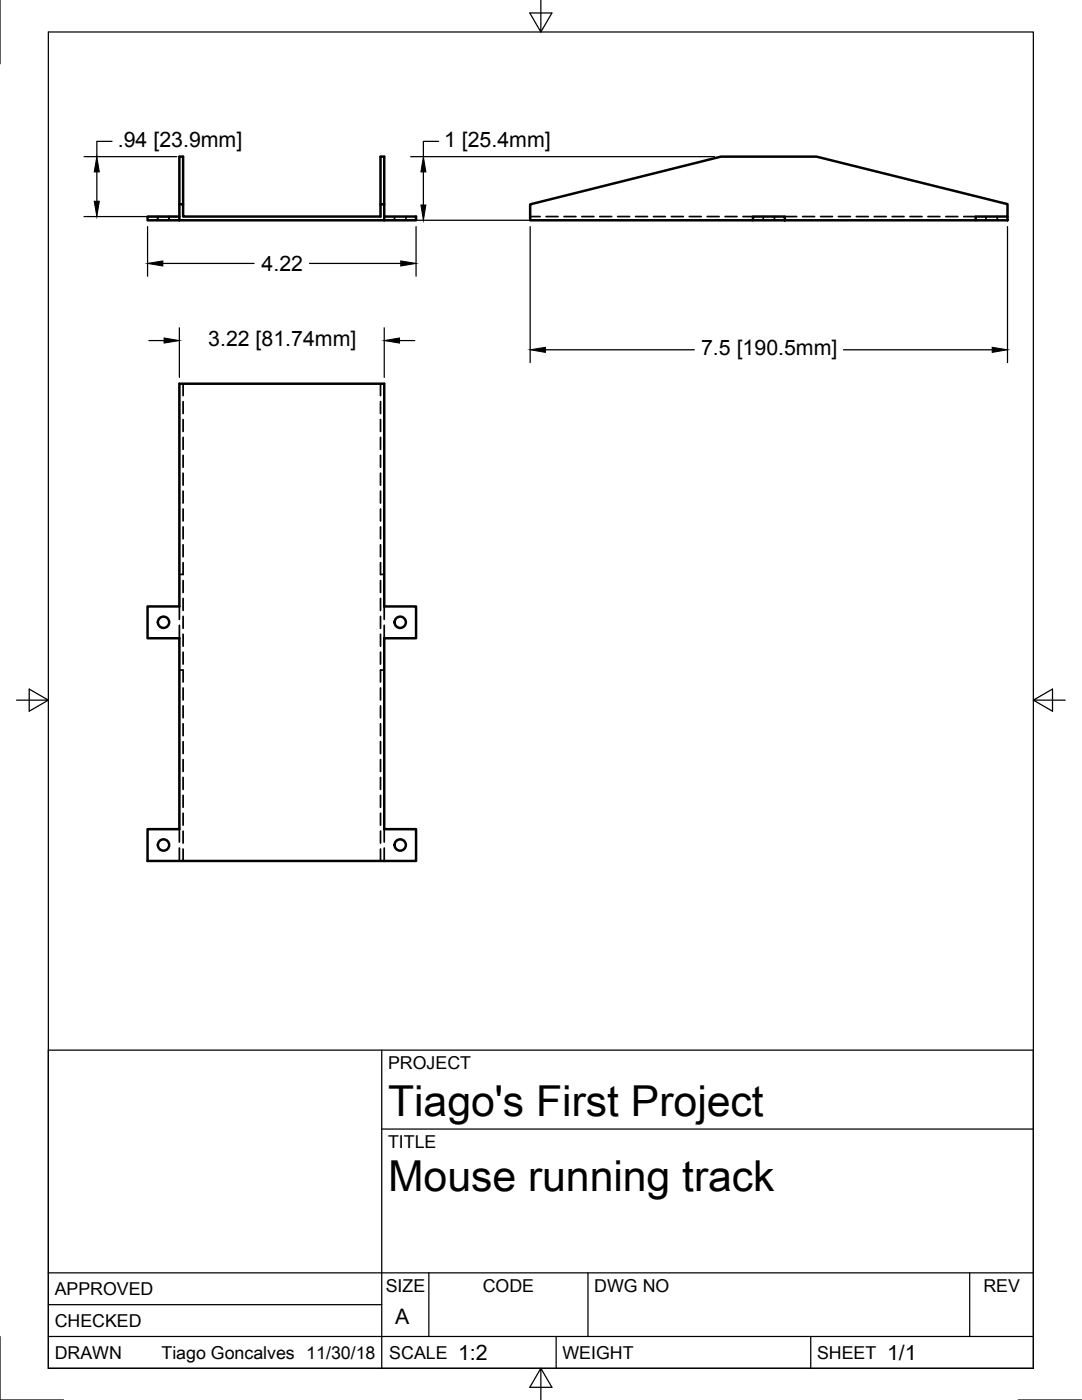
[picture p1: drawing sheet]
<svg xmlns="http://www.w3.org/2000/svg" width="216mm" height="279mm" viewBox="0 0 216 279" stroke-linecap="round" stroke-linejoin="round" font-family="sans-serif">
<!-- layer: Visible -->
<g fill="none" stroke="#000" stroke-width=".5">
<path d="M35.8 44v-12.7h.7v11.9h39.4v-11.9h.8v12.7M35.8 43.2h-6.4v.8h6.4M35.8 40.8h.7M35.8 44h40.9M75.9 40.8h.8M76.7 43.2h6.3v.8h-6.3M150.2 43.2h6.4v.8h-6.4zM156.6 44h38.1M194.7 43.2h6.3v.8h-6.3zM201 43.2v-2.5l-38.1-9.4h-19.1l-38 9.5v3.2h44.4M35.8 76.6h40.9v44.4h6.3v6.4h-6.3v38.1h6.3v6.3h-53.6v-6.3h6.4v-38.1h-6.4v-6.4h6.4z"/>
<circle cx="32.6" cy="124.2" r="1.13"/>
<circle cx="79.9" cy="124.2" r="1.13"/>
<circle cx="32.6" cy="168.6" r="1.13"/>
<circle cx="79.9" cy="168.6" r="1.13"/>
</g>
<!-- layer: Hidden -->
<g fill="none" stroke="#000" stroke-width=".35">
<path d="M31.5 43.2v.8M33.7 43.2v.8M35.8 40.7h.7M75.9 40.7h.8M78.7 43.2v.8M81 43.2v.8M105.8 43.2h2M109 43.2h2.3M112.5 43.2h2.4M116.1 43.2h2.4M119.7 43.2h2.4M123.3 43.2h2.3"/>
<path d="M126.8 43.2h2.4M130.4 43.2h2.4M134 43.2h2.3M137.5 43.2h2.4M141.1 43.2h2.4M144.7 43.2h2.4M148.3 43.2h1.9M152.3 43.2v.8M154.5 43.2v.8M156.6 43.2h2.4M160.2 43.2h2.3M163.7 43.2h2.4"/>
<path d="M167.3 43.2h2.4M170.9 43.2h2.4M174.4 43.2h2.4M178 43.2h2.4M181.6 43.2h2.4M185.2 43.2h2.3M188.7 43.2h2.4M192.3 43.2h2.4M196.7 43.2v.8M199 43.2v.8M36.5 76.6v2.4M75.9 76.6v2.4"/>
<path d="M36.5 80.2v2.3M36.5 83.7v2.4M36.5 87.3v2.4M36.5 90.9v2.3M36.5 94.4v2.4M36.5 98v2.4M75.9 80.2v2.3M75.9 83.7v2.4M75.9 87.3v2.4M75.9 90.9v2.3M75.9 94.4v2.4M75.9 98v2.4"/>
<path d="M35.8 114.6h.7M36.5 101.6v2.4M36.5 105.2v2.3M36.5 108.7v2.4M36.5 112.3v2.4M36.5 115.9v2.3M36.5 119.4v2.4M75.9 114.6h.8M75.9 101.6v2.4M75.9 105.2v2.3M75.9 108.7v2.4M75.9 112.3v2.4"/>
<path d="M75.9 115.9v2.3M75.9 119.4v2.4M35.8 121v2.6M35.8 124.8v2.6M35.8 133.7h.7v2.4M36.5 123v2.4M36.5 126.6v2.4M36.5 130.2v2.3M36.5 137.3v2.4M75.9 123v2.4M75.9 126.6v2.4M75.9 130.2v2.3"/>
<path d="M75.9 137.3v2.4M76.7 121v2.6M76.7 124.8v2.6M76.7 133.7h-.8v2.4M36.5 140.9v2.4M36.5 144.4v2.4M36.5 148v2.4M36.5 151.6v2.4M36.5 155.2v2.3M36.5 158.7v2.4M75.9 140.9v2.4M75.9 144.4v2.4"/>
<path d="M75.9 148v2.4M75.9 151.6v2.4M75.9 155.2v2.3M75.9 158.7v2.4M35.8 165.5v2.6M35.8 169.2v2.6M36.5 162.3v2.4M36.5 165.9v2.4M36.5 169.4v2.4M75.9 162.3v2.4M75.9 165.9v2.4M75.9 169.4v2.4"/>
<path d="M76.7 165.5v2.6M76.7 169.2v2.6"/>
</g>
<!-- layer: Border -->
<path d="M0 .1v12.6M9.6 6.4h196.6v266.7h-196.6zM107.9 .1v6.3l-2.2-3.8h4.4l-2.2 3.8M3.3 139.7h6.3l-3.8-2.2v4.4l3.8-2.2M206.2 139.7l3.8 2.2v-4.4l-3.8 2.2h6.3M0 266.7v12.7h12.7M107.9 273.1l2.2 3.8h-4.4l2.2-3.8v6.3M203.2 279.4h12.6" fill="none" stroke="#000" stroke-width=".25"/>
<!-- layer: Dimensions -->
<g fill="none" stroke="#000" stroke-width=".25">
<path d="M16.8 31.3h18.5M19.3 34.3v5.9M22.3 28.2h-3v3.1M82 31.3h60.6M84.5 34.3v6.6M87.5 28.2h-3v3.1M16.8 43.2h18.5M29.4 45.2v9.9M32.5 52.6h18.2M61.8 52.6h18.2M82 44h69M83 45.2v9.9"/>
<path d="M105.8 45.2v27.2M201 45.2v27.2M29.7 68h3M35.8 65.4v9.9M76.7 65.4v9.9M79.7 68h3.1M108.8 69.8h29.8M168.3 69.8h29.7"/>
</g>
<path d="M19.3 31.3l.5 3h-1zM84.5 31.3l.5 3h-1zM18.8 40.2h1l-.5 3zM29.4 52.6l3.1-.5v1zM80 52.1l3 .5-3 .5zM84 40.9h1l-.5 3.1zM32.7 67.5l3.1 .5-3.1 .5zM76.7 68l3-.5v1zM105.8 69.8l3-.5v1zM198 69.3l3 .5-3 .5z" fill="#000" stroke="#000" stroke-width=".2"/>
<!-- layer: Titleblock -->
<path d="M9.6 209.6h196.6v63.5h-196.6zM76.2 209.6v63.5M76.2 225.3h130M9.6 254h196.6M85.6 254v12.7M117.3 254v12.7M193.5 254v12.7M9.6 266.7h196.6M9.6 260.4h66.6M111 266.7v6.4M161.8 266.7v6.4" fill="none" stroke="#000" stroke-width=".25"/>
<g font-size="8.5">
<text x="77.4" y="222.8">Tiago's First Project</text>
<text x="77.4" y="237.8">Mouse running track</text>
</g>
<g font-size="4.3">
<text x="23.5" y="29.3">.94 [23.9mm]</text>
<text x="88.6" y="29.3">1 [25.4mm]</text>
<text x="52.2" y="54.1">4.22</text>
<text x="41.5" y="69.1">3.22 [81.74mm]</text>
<text x="139.9" y="70.9">7.5 [190.5mm]</text>
<text x="78.9" y="264.3">A</text>
<text x="91.4" y="271.4">1:2</text>
<text x="177" y="271.4">1/1</text>
</g>
<g font-size="3.5">
<text x="77.4" y="213.4">PROJECT</text>
<text x="77.4" y="229.1">TITLE</text>
<text x="77" y="257.8">SIZE</text>
<text x="96.3" y="257.8">CODE</text>
<text x="118.6" y="257.8">DWG NO</text>
<text x="196.2" y="257.8">REV</text>
<text x="10.9" y="258.5">APPROVED</text>
<text x="10.9" y="264.8">CHECKED</text>
<text x="10.9" y="271.2">DRAWN</text>
<text x="32.2" y="271.2">Tiago Goncalves 11/30/18</text>
<text x="77.7" y="271.2">SCALE</text>
<text x="112.2" y="271.2">WEIGHT</text>
<text x="163" y="271.2">SHEET</text>
</g>
</svg>
